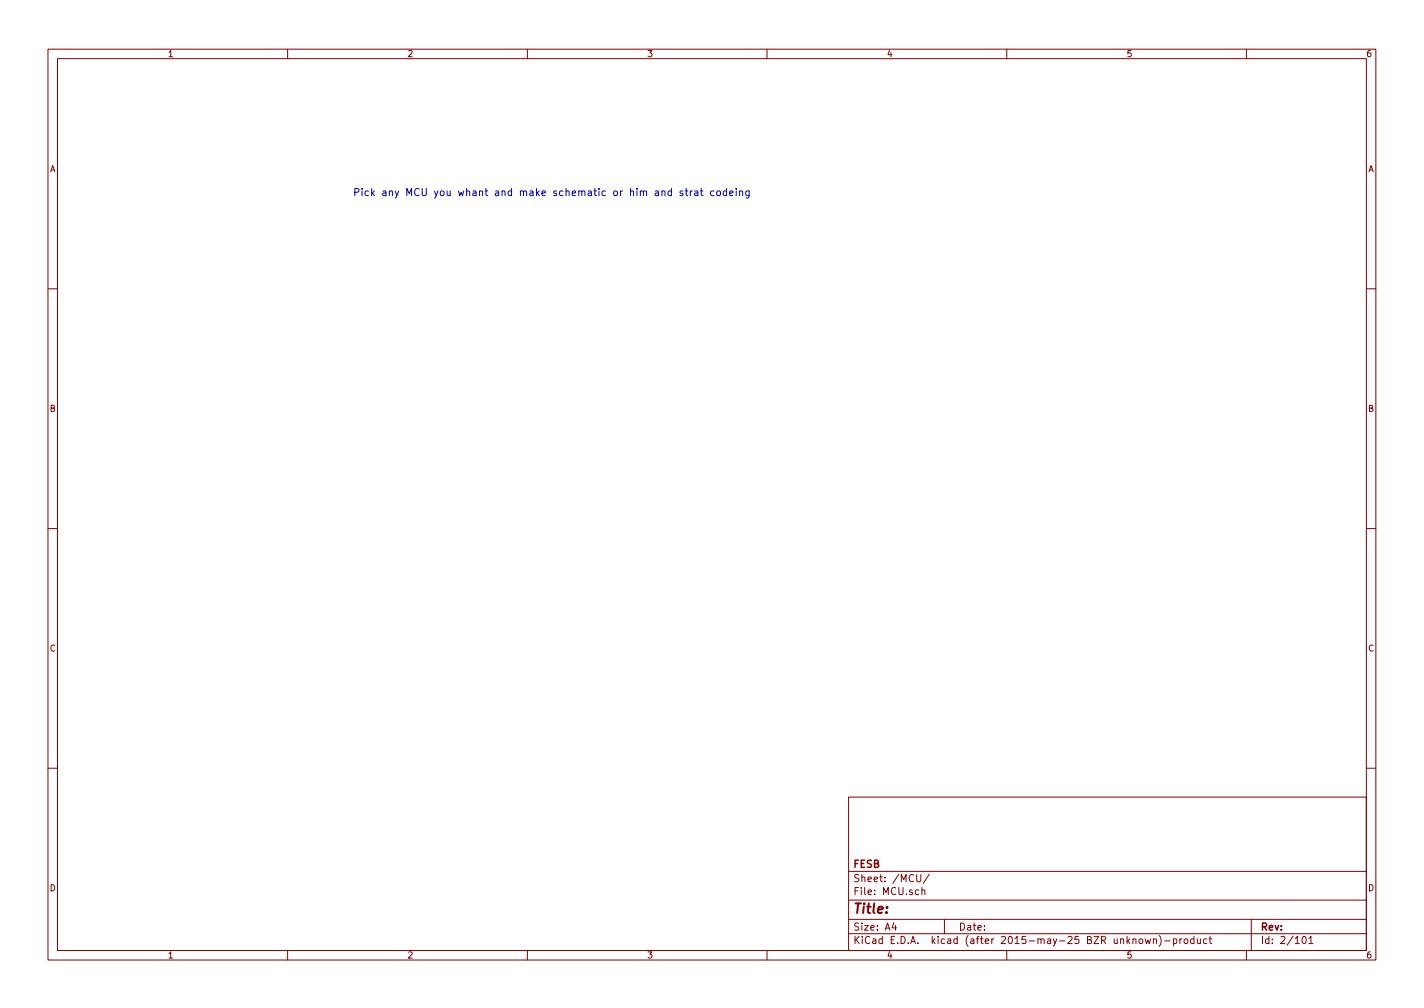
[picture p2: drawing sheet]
<svg xmlns="http://www.w3.org/2000/svg" width="297mm" height="210mm" viewBox="0 0 297 210" stroke-linecap="round" stroke-linejoin="round" font-family="sans-serif">
<g fill="none" stroke="#840000" stroke-width=".21">
<path d="M10 10.3h277v189.9h-277zM12 12.2h273v186.1h-273zM60 10.3v1.9M110 10.3v1.9M160 10.3v1.9M210 10.3v1.9M260 10.3v1.9M10 60.2h2M285 60.2h2M10 110.3h2M285 110.3h2M10 160.2h2"/>
<path d="M177 166.3h108v32h-108zM285 160.2h2M60 198.3v1.9M110 198.3v1.9M160 198.3v1.9M177 194.8h108M177 191.8h108M177 187.8h108M177 181.8h108M186.4 192.5l-.3 1h.9M186.8 193v1M191.2 182.4v1.2l.3 .3h.3l.3-.3v-1.2"/>
<path d="M192.3 185.7l.2-.1 .4 .1v.9M192.3 185.1v1.5M193.9 182.3l-1.3 2M197 191.8v3M210 198.3v1.9M237.7 196l.2-.2 .4 .2 .1 .5-.1 .2-.4 .1-.2-.1zM238.9 195.8l.3 1 .2-.7 .3 .7 .3-1M240.6 196l.2-.2 .4 .1v.9M240.6 195.8v1M241.8 195.1a1.71 1.71 0 0 1 0 2.3M242.9 196.3h1.2M244.8 195.9l.4-.1 .3 .3-.1 .6h-.6"/>
<path d="M244.8 195.8v1.5M246.1 195.8v1M246.6 195.8l-.5 .3M247.1 196l.2-.2 .4 .2 .1 .5-.2 .2-.3 .1-.2-.1zM249 195.9l-.4-.1-.3 .3 .1 .6 .2 .1 .4-.1M249 195.3v1.5M249.8 195.8v.9l.4 .1 .2-.1M250.4 195.8v1M251.7 195.9l-.4-.1-.3 .3 .1 .6 .2 .1 .4-.1M252.2 195.8h.6M252.4 195.3v1.3l.4 .2M260 198.3v1.9"/>
<path d="M261 191.8v6.5M271.8 195.5l.2-.2a.8 .8 0 0 1 .5 .8 .8 .8 0 0 1-.5 .7l-.4-.5zM273 195.8l.5-.5v1.5M273 196.8h.9"/>
</g>
<g fill="none" stroke="#0000c2" stroke-width=".21">
<path d="M142.4 39.9l-.3-.1-.3 .2 .1 .3 .5 .1v.3h-.6M142.9 39.8h.6M143.1 39.3v1.3l.4 .2M144 39.8v1M144.4 39.8l-.4 .3M144.9 39.9h.6l.1 .9M146.1 39.8h.5M146.3 39.3v1.3l.3 .2M148.9 39.9l-.4-.1-.3 .3 .1 .6 .2 .1 .4-.1M149.6 39.9l.2-.1 .4 .1 .1 .6-.1 .2-.4 .1-.2-.1zM151.6 39.9l-.5-.1-.2 .3v.6l.2 .1 .5-.1M151.6 39.3v1.5"/>
<path d="M153.6 39.3v.2M153.6 39.8v1M154.3 39.9l.2-.1 .4 .1v.9M154.3 39.8v1M156.3 39.8l-.1 1.4-.2 .1-.4-.1M156.3 39.9l-.5-.1-.3 .3 .1 .6 .2 .1 .5-.1M145.6 40.2l-.5 .1-.2 .2 .2 .3 .5-.1M152.2 40.3l.7-.1v-.3l-.5-.1-.2 .2 .1 .7h.6"/>
</g>
<text font-size="2.8" fill="#840000" x="178" y="190.5">Title:</text>
<text font-size="2.1" fill="#0000c2" x="73.7" y="40.9">Pick any MCU you whant and make schematic or him and strat codeing</text>
<g font-size="2.1" fill="#840000">
<text x="178" y="184">Sheet: /MCU/</text>
<text x="178" y="181">FESB</text>
<text x="178" y="186.7">File: MCU.sch</text>
<text x="178" y="196.9">KiCad E.D.A. kicad (after 2015-may-25 BZR unknown)-product</text>
<text x="178" y="194.1">Size: A4</text>
<text x="200" y="194.1">Date:</text>
<text x="263" y="194.1">Rev:</text>
<text x="263" y="196.9">Id: 2/101</text>
</g>
<g font-size="1.8" fill="#840000">
<text x="35" y="11.9">1</text>
<text x="85" y="11.9">2</text>
<text x="135" y="11.9">3</text>
<text x="185" y="11.9">4</text>
<text x="235" y="11.9">5</text>
<text x="285" y="11.9">6</text>
<text x="10.4" y="35.9">A</text>
<text x="285.4" y="35.9">A</text>
<text x="10.4" y="85.9">B</text>
<text x="285.4" y="85.9">B</text>
<text x="10.4" y="135.9">C</text>
<text x="285.4" y="135.9">C</text>
<text x="10.4" y="185.9">D</text>
<text x="285.4" y="185.9">D</text>
<text x="35" y="199.9">1</text>
<text x="85" y="199.9">2</text>
<text x="135" y="199.9">3</text>
<text x="185" y="199.9">4</text>
<text x="235" y="199.9">5</text>
<text x="285" y="199.9">6</text>
</g>
</svg>
